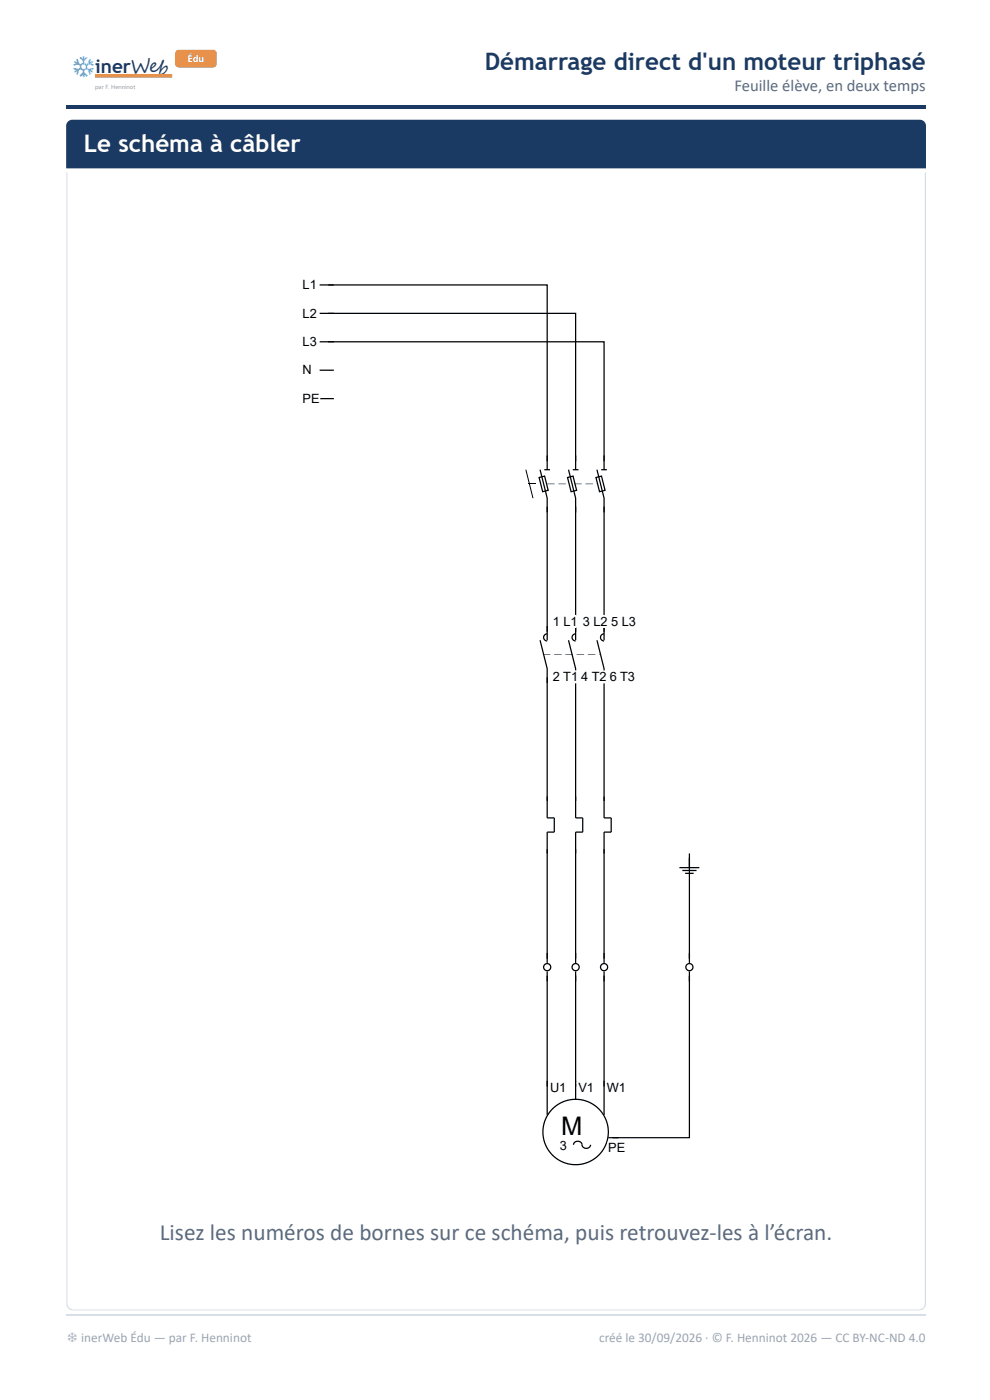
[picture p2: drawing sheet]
<svg xmlns="http://www.w3.org/2000/svg" width="210mm" height="297mm" viewBox="0 0 210 297" stroke-linecap="round" stroke-linejoin="round" font-family="sans-serif">
<path d="M14 22.2h182.3v.8h-182.3z" fill="#1b3a63"/>
<path d="M20.2 16.1h16.3" fill="none" stroke="#e8914a" stroke-width=".79" stroke-linecap="butt"/>
<path d="M37.4 10.8l.5-.2h7.3a.75 .75 0 0 1 .7 .7v2.3a.75 .75 0 0 1-.7 .7h-7.3a.75 .75 0 0 1-.8-.7v-2.3z" fill="#e8914a"/>
<path d="M14.4 25.8l.9-.4h179.7a1.32 1.32 0 0 1 1.3 1.3v9h-182.3v-9z" fill="#1b3a63"/>
<g fill="#d8dee6">
<path d="M14 277.1h182.3v1h-182.3z"/>
<path d="M195.3 36.5h1v241.6h-1z"/>
<path d="M14 36.5h1v241.6h-1z"/>
</g>
<path d="M52.4 49h105.8v208h-105.8z" fill="#fff"/>
<g fill="none" stroke="#000" stroke-width=".26">
<path d="M67.8 72.5h3M67.8 66.5h3M67.8 78.5h3M67.8 60.4h3M69.6 60.4h46.4v37.4M69.6 66.5h52.4v31.3M69.6 72.5h58.5v25.3M67.8 84.6h3M114.5 99.6l1.5 6.1v3M115.4 99.6h1.2M116 96.6v3M120.5 99.6l1.5 6.1v3"/>
<path d="M121.4 99.6h1.2M122 96.6v3M126.6 99.6l1.5 6.1v3M127.5 99.6h1.2M128.1 96.6v3M114.3 101.3l1.2-.3 .7 3-1.2 .3zM116 107.5v28.3M120.3 101.3l1.2-.3 .7 3-1.1 .3zM122 107.5v28.3M126.4 101.3l1.1-.3 .8 3-1.2 .3zM128.1 107.5v28.3M114.5 135.8l1.5 6.1v3"/>
<path d="M116 134.5a.75 .75 0 0 0-.7 .7 .75 .75 0 0 0 .7 .8M120.5 135.8l1.5 6.1v3M122 134.5a.75 .75 0 0 0-.7 .7 .75 .75 0 0 0 .7 .8M126.6 135.8l1.5 6.1v3M128.1 134.5a.75 .75 0 0 0-.8 .7 .75 .75 0 0 0 .8 .8M116 143.7v29.8h1.5v3h-1.5v27.8M122 143.7v29.8h1.5v3h-1.5v27.8M128.1 143.7v29.8h1.5v3h-1.5v27.8M144 184.1h4.3M144.7 184.7h3M145.3 185.3h1.8M146.2 181.1v23.2"/>
<path d="M116 206.1v30.4M122 206.1v27.1M128.1 206.1v30.4M146.2 207v34.4h-16.3M146.2 206.1v2.1M121.6 242.9a.95 .95 0 0 1 1.1-.8 .95 .95 0 0 1 .8 1.1 .94 .94 0 0 0 .9 .4 .94 .94 0 0 0 .8-.7M129 241.4h2.1"/>
<circle cx="116" cy="205.2" r=".75"/>
<circle cx="122" cy="205.2" r=".75"/>
<circle cx="128.1" cy="205.2" r=".75"/>
<circle cx="146.2" cy="205.2" r=".75"/>
<circle cx="122" cy="240.2" r="6.9"/>
</g>
<g fill="#000">
<path d="M112.1 102.6l1.6 .1z"/>
<path d="M116 102.6l1.6 .1zM118.4 102.6l1.6 .1z"/>
<path d="M121.7 102.6l1.6 .1zM124.1 102.6l1.6 .1zM126.5 102.6l.1 .1z"/>
<path d="M115.1 138.8l1.6 .1zM117.5 138.8l1.6 .1zM119.9 138.8l1.6 .1zM122.2 138.8l1.6 .1zM124.6 138.8l1.6 .1zM127 138.8l.2 .1z"/>
</g>
<path d="M111.5 99.6l1.5 6.1" fill="none" stroke="#000" stroke-width=".21"/>
<path d="M14 279h182.3" fill="none" stroke="#d8dee6" stroke-width=".26"/>
<text font-size="5.4" fill="#fff" x="119" y="240.8">M</text>
<text font-size="5.1" fill="#1b3a63" x="102.8" y="14.8">Démarrage direct d'un moteur triphasé</text>
<text font-size="5.1" fill="#fff" x="17.8" y="32.3">Le schéma à câbler</text>
<text font-size="4.9" fill="#5d6b7c" x="33.9" y="263">Lisez les numéros de bornes sur ce schéma, puis retrouvez-les à l’écran.</text>
<g font-size="4.5" fill="#1b3a63">
<text x="14.5" y="15.8">❄</text>
<text x="14.5" y="15.8">️</text>
</g>
<text font-size="4" fill="#1b3a63" x="20.2" y="15.6">inerWeb</text>
<text font-size="3.5" fill="#5d6b7c" x="155.7" y="19.3">Feuille élève, en deux temps</text>
<g font-size="2.8" fill="#9aa5b1">
<text x="14.1" y="284.7">❄ inerWeb Édu — par F. Henninot</text>
<text x="127" y="284.7">créé le 30/09/2026 · © F. Henninot 2026 — CC BY-NC-ND 4.0</text>
</g>
<g font-size="2.7" fill="#fff">
<text x="64.1" y="61.4">L1</text>
<text x="64.1" y="67.4">L2</text>
<text x="64.1" y="73.4">L3</text>
<text x="64.1" y="79.4">N</text>
<text x="64.1" y="85.5">PE</text>
<text x="117.2" y="132.8">1 L1</text>
<text x="123.5" y="132.8">3L25L3</text>
<text x="117.2" y="144.6">2T1</text>
<text x="123.2" y="144.6">4T26T3</text>
<text x="116.6" y="231.7">U1</text>
<text x="122.6" y="231.7">V1</text>
<text x="128.7" y="231.7">W1</text>
<text x="118.7" y="244.1">3</text>
<text x="129" y="244.4">PE</text>
</g>
<g font-size="2.7">
<text x="123.5" y="132.8">3 L2</text>
<text x="129.6" y="132.8">5 L3</text>
<text x="117.2" y="144.6">2 T1</text>
<text x="123.2" y="144.6">4 T2</text>
<text x="129.3" y="144.6">6 T3</text>
</g>
<text font-size="2" fill="#fff" x="39.8" y="13.2">Édu</text>
<text font-size="1.3" fill="#999" x="20.2" y="18.9">par F. Henninot</text>
</svg>
